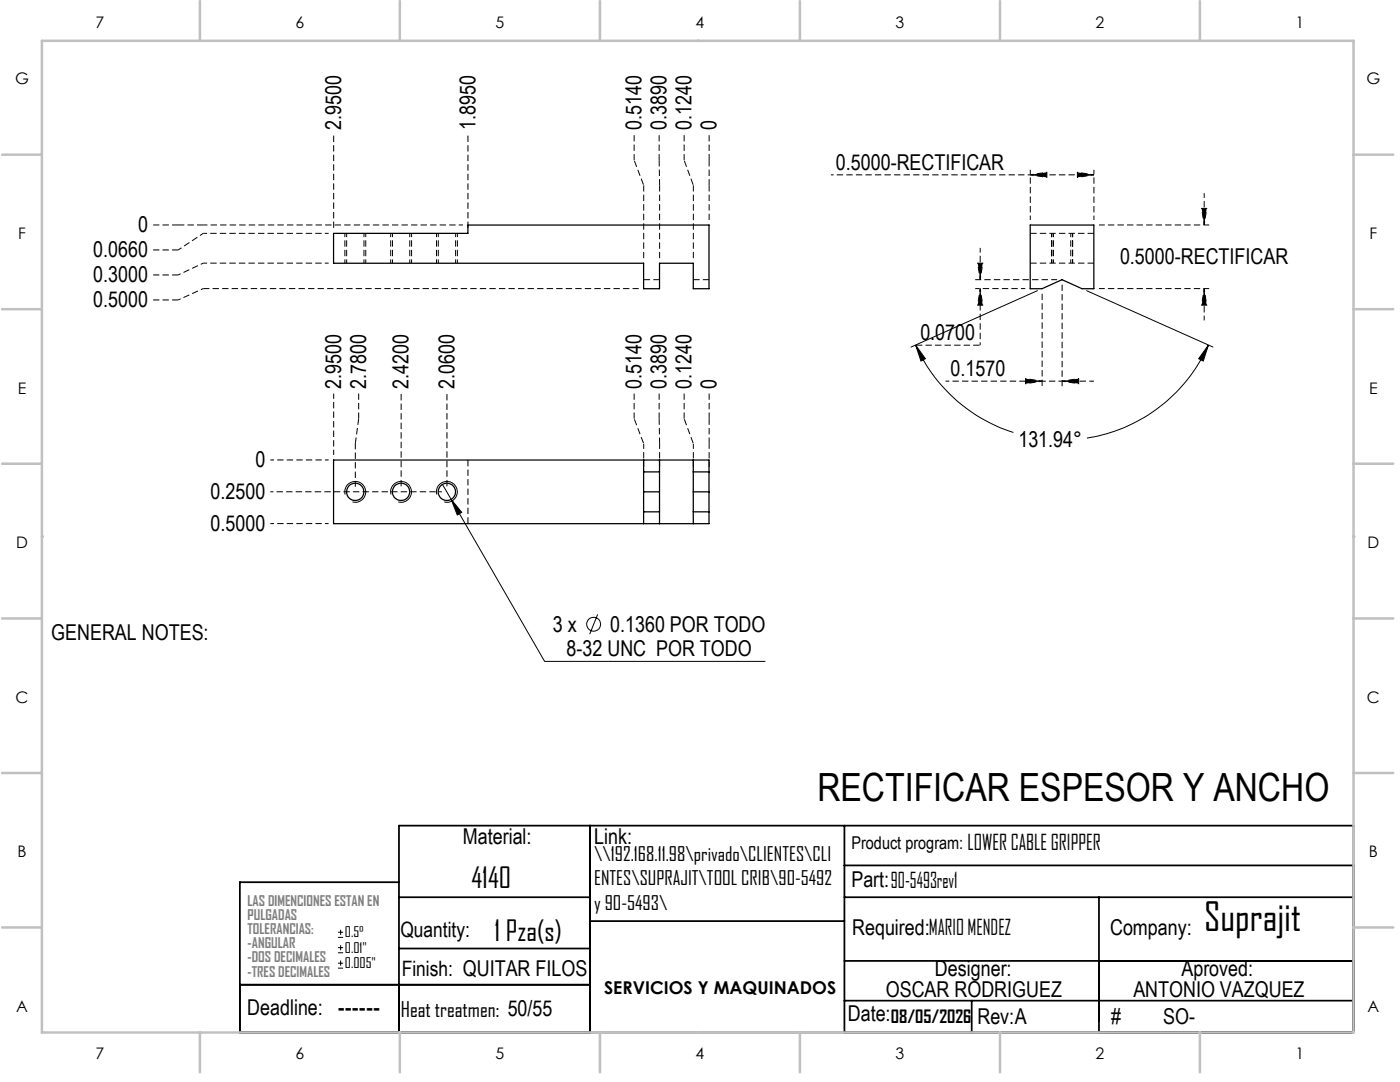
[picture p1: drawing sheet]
<svg xmlns="http://www.w3.org/2000/svg" width="279mm" height="216mm" viewBox="0 0 279 216" stroke-linecap="round" stroke-linejoin="round" font-family="sans-serif">
<g fill="none" stroke="#000" stroke-width=".2" stroke-dasharray="1.3 .6" stroke-linecap="butt">
<path d="M126.6 32v-5M128.5 37v14.5M131.5 32v-5M131.5 32l.1 5M131.6 37v14.5M136.5 32v-5M138.4 37v14.5M141.5 32v-5M141.5 32v5M141.5 37v6.9M205.6 34.9h12.7M35.6 44.9h-5"/>
<path d="M35.6 44.9h5M35.6 49.9h-5M35.6 54.9h-5M35.6 59.9h-5M40.6 57.6h86.9M128.5 55.8h3.1M138.4 55.8h3.1M208 58.6v18.5M212 56.8v20.3M218.3 52.5h-12.7M218.3 46.6h-12.7M71.6 83.5v-5"/>
<path d="M71.6 83.5l-.7 5M126.6 83.5v-5M131.5 83.5v-5M131.5 83.5l.1 5M136.5 83.5v-5M141.5 83.5v-5M141.5 83.5v5M93.4 104.5v-12.7"/>
</g>
<g fill="none" stroke="#000" stroke-width=".2" stroke-dasharray="1.3 .6" stroke-dashoffset=".5" stroke-linecap="butt">
<path d="M35.6 49.9l5-3.3M40.6 46.6h25M40.6 52.5h25M68.8 52.5v-5.9M69.2 46.6v5.9M72.6 52.5v-5.9M73 52.5v-5.9M78 52.5v-5.9M78.3 46.6v5.9M81.8 52.5v-5.9M82.1 52.5v-5.9M87.1 52.5v-5.9"/>
<path d="M87.5 46.6v5.9M90.9 52.5v-5.9M91.3 52.5v-5.9M209.9 52.5v-5.9M210.2 46.6v5.9M213.7 52.5v-5.9M214.1 52.5v-5.9M208 76.1h-19.3M208 76.1h4M65.6 91.8h-11.6M65.6 104.5h-11.6"/>
</g>
<g fill="none" stroke="#000" stroke-width=".25">
<path d="M66.6 46.6h26.8v-1.7h48.1v12.7h-3.1v-5.1h-6.8v5.1h-3.2v-5.1h-61.8zM205.6 44.9h12.7v12.7h-2.4l-4-1.8-3.9 1.8h-2.4zM66.6 91.8h74.9v12.7h-74.9zM128.4 91.8v12.7M128.4 98.1h3.2M128.4 94.2h3.2M131.6 91.8v12.7M138.4 91.8v12.7M138.4 98.1h3.1M138.4 94.2h3.1M128.4 102.1h3.2M138.4 102.1h3.1"/>
<circle cx="70.9" cy="98.1" r="1.73"/>
<circle cx="80" cy="98.1" r="1.73"/>
<circle cx="89.2" cy="98.1" r="1.73"/>
</g>
<g fill="none" stroke="#000" stroke-width=".2">
<path d="M207 58l-25.2 11.3M216.9 58l25.2 11.3M182.7 68.9l2 2.7-.9 .4zM182.7 68.9a32.1 32.1 0 0 0 19.5 17.4M241.2 68.9l-1.1 3.1-.9-.4zM241.2 68.9a32.1 32.1 0 0 1-24.3 18.5M68.9 98.7a2.08 2.08 0 0 1 1.9-2.6 2.08 2.08 0 0 1 2.2 2.3 2.08 2.08 0 0 1-2.7 1.8M78 98.7a2.08 2.08 0 0 1 1.9-2.6 2.08 2.08 0 0 1 2.2 2.3 2.08 2.08 0 0 1-2.6 1.8M87.2 98.7a2.09 2.09 0 0 1 1.8-2.6 2.09 2.09 0 0 1 2.3 2.2 2.09 2.09 0 0 1-2.6 1.9M88.3 96.7l1.7 2.9M90 99.6l2.1 2.6-.8 .6zM90 99.6l18.7 32.4h44.1"/>
<path d="M119.3 122.6l-1.6 3.9M67.5 187h1M67.5 186h1M67.5 190.1h1M67.5 189.1h1M67.5 193.2h1M67.5 192.2h1M68 185.5v1M68 188.6v1M68 191.7v1"/>
<circle cx="118.5" cy="124.6" r="1.39"/>
</g>
<path d="M205.6 34.9l3.3-.5v1l-3.3-.5M218.3 34.9l-3.3 .5v-1l3.3 .5M195.6 55.8l-.5-3.3h1l-.5 3.3M195.6 57.6l.5 3.3h-1l.5-3.3M240.3 44.9l-.5-3.3h1l-.5 3.3M240.3 57.6l.5 3.3h-1l.5-3.3M208 76.1l-3.3 .5v-1.1l3.3 .6M212 76.1l3.3-.6v1.1l-3.3-.5" fill="none" stroke="#000" stroke-width=".2" stroke-dasharray="1.3 .6" stroke-dashoffset=".6" stroke-linecap="butt"/>
<path d="M40.6 44.9h51.8M204.6 57.6h-10M205.6 43.9v-10M218.3 43.9v-10" fill="none" stroke="#000" stroke-width=".2" stroke-dasharray="1.3 .6" stroke-dashoffset=".4" stroke-linecap="butt"/>
<path d="M205.6 34.9h-39.8M35.6 54.9l5-2.4M35.6 59.9l5-2.3M195.6 68.9v-11.3M88.2 98.1h-34.2" fill="none" stroke="#000" stroke-width=".2" stroke-dasharray="1.3 .6" stroke-dashoffset=".7" stroke-linecap="butt"/>
<path d="M126.6 32l1.9 5M136.5 32l1.9 5M66.6 45.6v-18.6M93.4 45.6v-18.6M182.7 68.9h12.9M80.1 97.1v-18.6M89.2 97.1v-18.6M126.6 83.5l1.9 5M136.5 83.5l1.9 5" fill="none" stroke="#000" stroke-width=".2" stroke-dasharray="1.3 .6" stroke-dashoffset="-.1" stroke-linecap="butt"/>
<path d="M66.6 90.8v-12.3M128.5 88.5v4.6M131.6 88.5v4.6M138.4 88.5v4.6M141.5 88.5v4.6" fill="none" stroke="#000" stroke-width=".2" stroke-dasharray="1.3 .6" stroke-dashoffset=".2" stroke-linecap="butt"/>
<path d="M211 55.8h-16.4M219.3 44.9h22M219.3 57.6h22M70.9 88.5v8.6" fill="none" stroke="#000" stroke-width=".2" stroke-dasharray="1.3 .6" stroke-dashoffset=".1" stroke-linecap="butt"/>
<path d="M195.6 55.8v-6.3M240.3 44.9v-6.4M240.3 57.6v6.3M212 76.1h6.3" fill="none" stroke="#000" stroke-width=".2" stroke-dasharray="1.3 .6" stroke-dashoffset=".3" stroke-linecap="butt"/>
<g fill="none" stroke="#000" stroke-width=".35">
<path d="M79.6 176h-31.7v30h222.2v-41.3h-190.5v41.3M79.6 179h38.1M117.7 164.7v41.3M168.5 164.7v41.3M168.5 179h101.6M168.5 172.7h101.6M219.3 179v27M47.9 196.5h69.8M79.6 189.3h38.1M117.7 183.8h50.8M168.5 191.7h101.6M168.5 199.7h101.6"/>
<path d="M193.9 199.7v6.3"/>
</g>
<g fill="none" stroke="#c0c0c0" stroke-width=".5">
<path d="M8.4 8.1h261.7v197.9h-261.7zM39.9 .2v7.9M79.8 .2v7.9M119.7 .2v7.9M139.2 8.1h.1M159.6 .2v7.9M199.6 .2v7.9M239.5 .2v7.9M.4 30.9h8M270.1 30.9h8M.4 61.7h8M270.1 61.7h8"/>
<path d="M.4 92.5h8M270.1 92.5h8M8.4 107.1h.1M270.1 107.1h.1M.4 123.4h8M270.1 123.4h8M.4 154.2h8M270.1 154.2h8M.4 185.1h8M270.1 185.1h8M39.9 206v8M79.8 206v8"/>
<path d="M119.7 206v8M139.2 206h.1M159.6 206v8M199.6 206v8M239.5 206v8"/>
</g>
<g fill="#000">
<path d="M205.6 34.9l3.3-.5v1zM215 34.4l3.3 .5-3.3 .5zM195.1 52.5h1l-.5 3.3zM195.6 57.6l.5 3.3h-1zM239.8 41.6h1l-.5 3.3zM240.3 57.6l.5 3.3h-1zM204.7 75.5l3.3 .6-3.3 .5zM212 76.1l3.3-.6v1.1zM90 99.6l2.1 2.6-.8 .6z"/>
<path d="M182.7 68.9l2 2.7-.9 .4zM241.2 68.9l-1.1 3.1-.9-.4z"/>
</g>
<g font-size="7.8">
<text x="163.1" y="159.9">RECTIFICAR ESPESOR Y ANCHO</text>
<text x="240.3" y="185.7">Suprajit</text>
</g>
<g font-size="5.6">
<text x="94.1" y="177.2">4140</text>
<text x="98.7" y="187.8">1 Pza(s)</text>
</g>
<g font-size="4.4">
<text x="68.1" y="26" transform="rotate(-90 68.1 26)">2.9500</text>
<text x="94.9" y="26" transform="rotate(-90 94.9 26)">1.8950</text>
<text x="128" y="26" transform="rotate(-90 128 26)">0.5140</text>
<text x="133" y="26" transform="rotate(-90 133 26)">0.3890</text>
<text x="138" y="26" transform="rotate(-90 138 26)">0.1240</text>
<text x="143" y="26" transform="rotate(-90 143 26)">0</text>
<text x="166.8" y="33.9">0.5000-RECTIFICAR</text>
<text x="27.6" y="46.4">0</text>
<text x="18.6" y="51.4">0.0660</text>
<text x="223.5" y="52.7">0.5000-RECTIFICAR</text>
<text x="18.6" y="56.4">0.3000</text>
<text x="18.6" y="61.3">0.5000</text>
<text x="183.7" y="67.9">0.0700</text>
<text x="68.1" y="77.5" transform="rotate(-90 68.1 77.5)">2.9500</text>
<text x="73.1" y="77.5" transform="rotate(-90 73.1 77.5)">2.7800</text>
<text x="81.5" y="77.5" transform="rotate(-90 81.5 77.5)">2.4200</text>
<text x="90.7" y="77.5" transform="rotate(-90 90.7 77.5)">2.0600</text>
<text x="128" y="77.5" transform="rotate(-90 128 77.5)">0.5140</text>
<text x="133" y="77.5" transform="rotate(-90 133 77.5)">0.3890</text>
<text x="138" y="77.5" transform="rotate(-90 138 77.5)">0.1240</text>
<text x="143" y="77.5" transform="rotate(-90 143 77.5)">0</text>
<text x="189.7" y="75.1">0.1570</text>
<text x="203.2" y="89.2">131.94°</text>
<text x="51" y="93.3">0</text>
<text x="42" y="99.6">0.2500</text>
<text x="42" y="106">0.5000</text>
<text x="10.2" y="127.8">GENERAL NOTES:</text>
<text x="110.3" y="126">3 x</text>
<text x="113.1" y="131">8-32 UNC POR TODO</text>
<text x="121.8" y="126">0.1360 POR TODO</text>
<text x="92.4" y="168.3">Material:</text>
<text x="118.6" y="168.3">Link:</text>
<text x="169.9" y="177">Part:90-5493rev1</text>
<text x="170.1" y="186.5">Required:MARIO MENDEZ</text>
<text x="221.5" y="186.5">Company:</text>
<text x="186.6" y="194.7">Designer:</text>
<text x="235.8" y="194.7">Aproved:</text>
<text x="49.3" y="202.6">Deadline: ------</text>
<text x="169.2" y="203.7">Date:</text>
<text x="176.8" y="199">OSCAR RODRIGUEZ</text>
<text x="226.2" y="199">ANTONIO VAZQUEZ</text>
<text x="195.1" y="204.4">Rev:A</text>
<text x="221.8" y="204.4">#</text>
<text x="232.1" y="204.4">SO-</text>
</g>
<g font-size="4.2">
<text x="193.1" y="169.5">LOWER CABLE GRIPPER</text>
<text x="79.9" y="186.9">Quantity:</text>
<text x="80.2" y="194.7">Finish: QUITAR FILOS</text>
<text x="80" y="202.9">Heat treatmen: 50/55</text>
</g>
<g font-size="3.9">
<text x="118.6" y="171.8">\\192.168.11.98\privado\CLIENTES\CLI</text>
<text x="118.6" y="176.7">ENTES\SUPRAJIT\TOOL CRIB\90-5492</text>
<text x="118.6" y="181.5">y 90-5493\</text>
</g>
<g font-size="3.5">
<text x="169.9" y="169.5">Product program:</text>
<text x="120.6" y="198.4">SERVICIOS Y MAQUINADOS</text>
<text x="177.8" y="204.2">08/05/2026</text>
</g>
<g font-size="3.2">
<text x="19.1" y="5.6">7</text>
<text x="59" y="5.6">6</text>
<text x="98.9" y="5.6">5</text>
<text x="138.8" y="5.6">4</text>
<text x="178.7" y="5.6">3</text>
<text x="218.6" y="5.6">2</text>
<text x="258.6" y="5.6">1</text>
<text x="3" y="16.8">G</text>
<text x="272.7" y="16.8">G</text>
<text x="3.6" y="47.7">F</text>
<text x="273.3" y="47.7">F</text>
<text x="3.6" y="78.5">E</text>
<text x="273.2" y="78.5">E</text>
<text x="3.2" y="109.4">D</text>
<text x="272.9" y="109.4">D</text>
<text x="3.1" y="140.2">C</text>
<text x="272.8" y="140.2">C</text>
<text x="3.5" y="171">B</text>
<text x="273.2" y="171">B</text>
<text x="3.2" y="201.9">A</text>
<text x="272.9" y="201.9">A</text>
<text x="19.1" y="211.4">7</text>
<text x="59" y="211.4">6</text>
<text x="98.9" y="211.4">5</text>
<text x="138.8" y="211.4">4</text>
<text x="178.7" y="211.4">3</text>
<text x="218.6" y="211.4">2</text>
<text x="258.6" y="211.4">1</text>
</g>
<g font-size="2.8" fill="#808080">
<text x="49.4" y="180.8">LAS DIMENCIONES ESTAN EN</text>
<text x="49.4" y="183.6">PULGADAS</text>
<text x="49.4" y="186.4">TOLERANCIAS:</text>
<text x="49.4" y="189.2">-ANGULAR</text>
<text x="49.4" y="192">-DOS DECIMALES</text>
<text x="49.4" y="194.9">-TRES DECIMALES</text>
</g>
<g font-size="2.8">
<text x="68.8" y="187.1">0.5°</text>
<text x="68.8" y="190.1">0.01&quot;</text>
<text x="68.8" y="193.2">0.005&quot;</text>
</g>
</svg>
